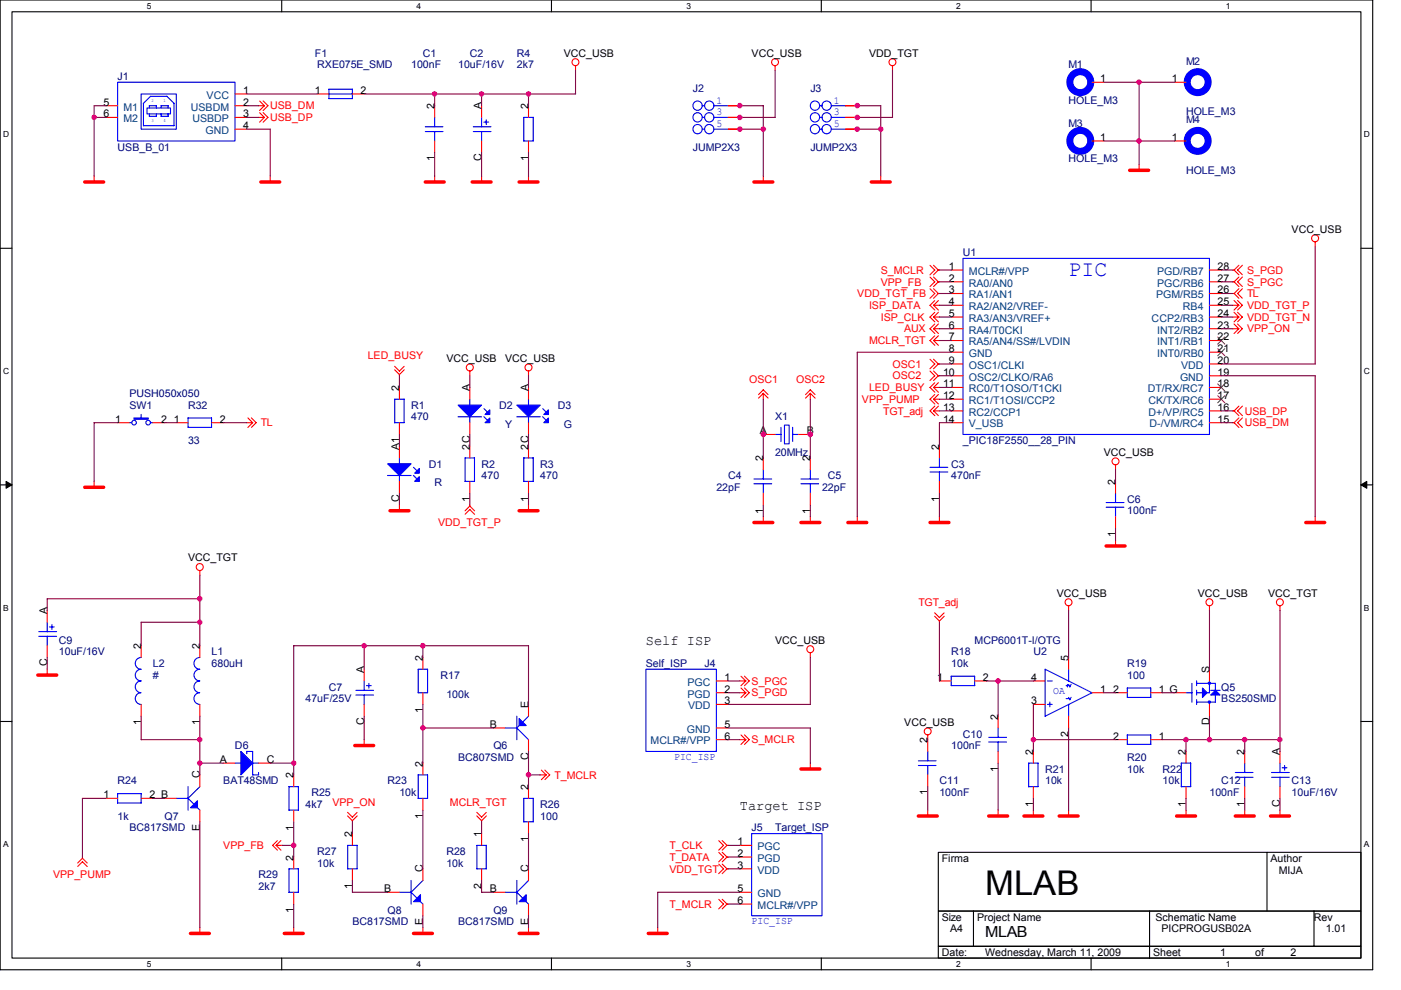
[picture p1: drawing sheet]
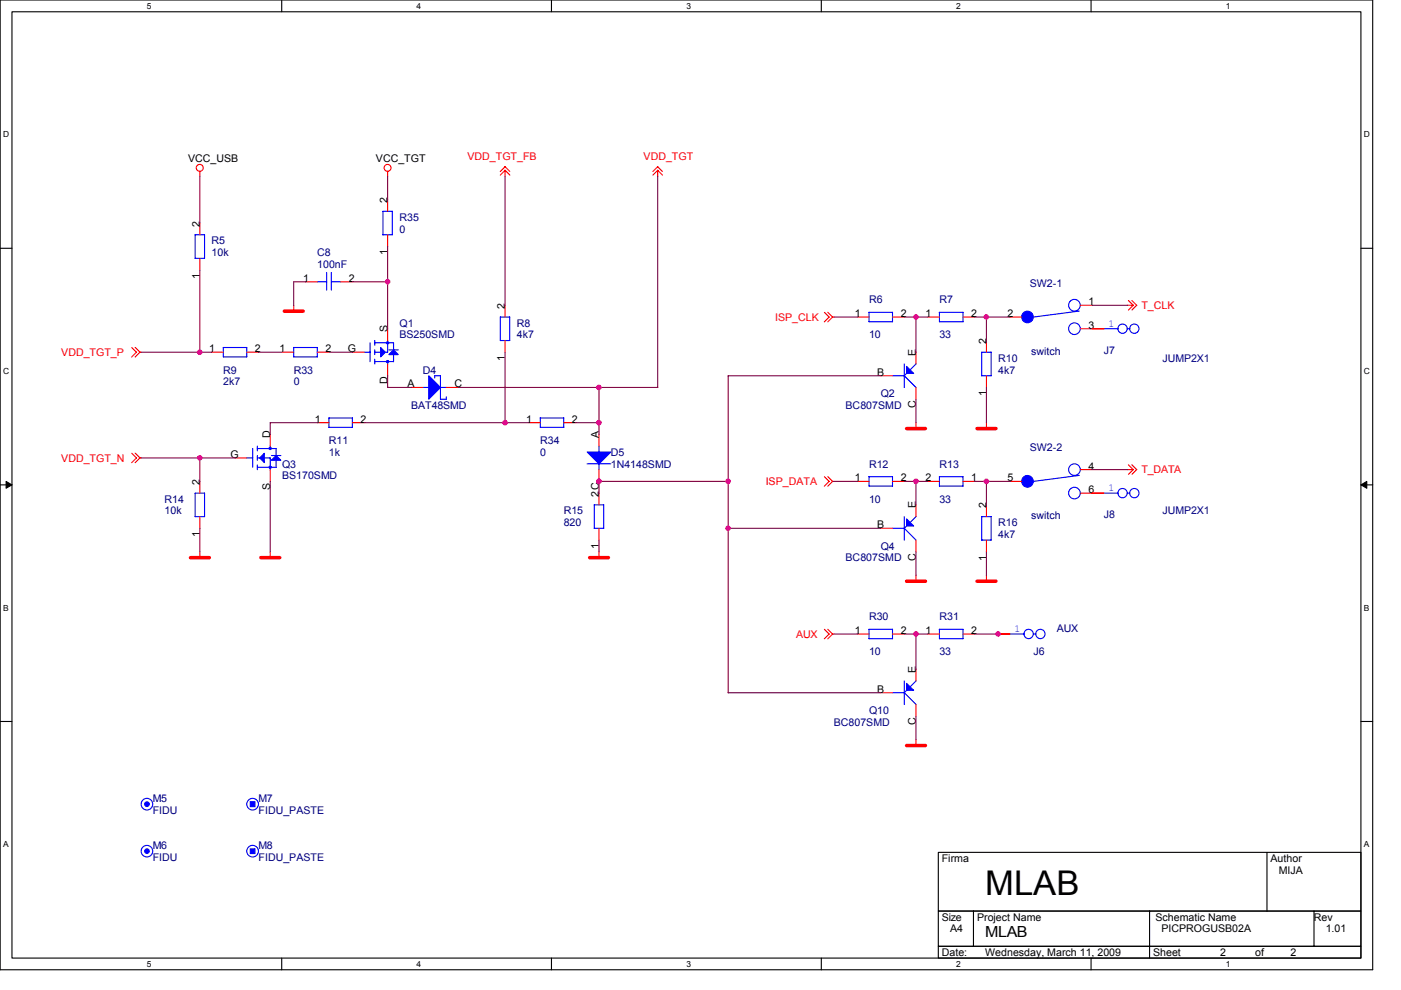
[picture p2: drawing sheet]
# OrCAD Capture schematic PICPROGUSB02A.DSN

## Sheets
1 PAGE2: size A4; title: MLAB; rev: 1.01; note: PICPROGUSB02A
2 PAGE1: size A4

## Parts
sheet PAGE1
C1  100nF  [C0805]
C2  10uF/16V  [ELYTB]
C3  470nF  [C0805]
C4  22pF  [C0805]
C5  22pF  [C0805]
C6  100nF  [C0805]
C7  47uF/25V  [ELYTC]
C9  10uF/16V  [ELYTB]
C10  100nF  [C0805]
C11  100nF  [C0805]
C12  100nF  [C0805]
C13  10uF/16V  [ELYTB]
D1  R  [LED3]
D2  Y  [LED3]
D3  G  [LED3]
D6  BAT48SMD  [MINIMELF]
F1  RXE075E_SMD  [F1812]
J1  USB_B_01  [USB_B_01]
J2  JUMP2X3  [JUMP2X3]
J3  JUMP2X3  [JUMP2X3]
J4  Self_ISP  [PIC_ISP]
J5  Target_ISP  [PIC_ISP]
L1  680uH  [L1210_MIJA]
L2  #  [LL100]
M1  HOLE_M3  [HOLE_M3]
M2  HOLE_M3  [HOLE_M3]
M3  HOLE_M3  [HOLE_M3]
M4  HOLE_M3  [HOLE_M3]
Q5  BS250SMD  [SOT23]
Q6  BC807SMD  [SOT23]
Q7  BC817SMD  [SOT23]
Q8  BC817SMD  [SOT23]
Q9  BC817SMD  [SOT23]
R1  470  [R0805]
R2  470  [R0805]
R3  470  [R0805]
R4  2k7  [R0805]
R17  100k  [R0805]
R18  10k  [R1206]
R19  100  [R0805]
R20  10k  [R0805]
R21  10k  [R0805]
R22  10k  [R0805]
R23  10k  [R0805]
R24  1k  [R0805]
R25  4k7  [R0805]
R26  100  [R0805]
R27  10k  [R0805]
R28  10k  [R0805]
R29  2k7  [R0805]
R32  33  [R0805]
SW1  PUSH050x050  [PUSH050x050]
U1  _PIC18F2550__28_PIN  [SO28_300]
U2  MCP6001T-I/OTG  [SOT23-5]
X1  20MHz  [XTAL050]
sheet PAGE2
C8  100nF  [C0805]
D4  BAT48SMD  [MINIMELF]
D5  1N4148SMD  [SOD87]
J6  AUX  [JUMP2X1]
J7  JUMP2X1  [JUMP2X1]
J8  JUMP2X1  [JUMP2X1]
M5  FIDU  [FIDU]
M6  FIDU  [FIDU]
M7  FIDU_PASTE  [FIDU_PASTE]
M8  FIDU_PASTE  [FIDU_PASTE]
Q1  BS250SMD  [SOT23]
Q2  BC807SMD  [SOT23]
Q3  BS170SMD  [SOT23]
Q4  BC807SMD  [SOT23]
Q10  BC807SMD  [SOT23]
R5  10k  [R0805]
R6  10  [R0805]
R7  33  [R0805]
R8  4k7  [R0805]
R9  2k7  [R0805]
R10  4k7  [R0805]
R11  1k  [R0805]
R12  10  [R0805]
R13  33  [R0805]
R14  10k  [R0805]
R15  820  [R0805]
R16  4k7  [R0805]
R30  10  [R0805]
R31  33  [R0805]
R33  0  [R1206]
R34  0  [R1206]
R35  0  [R1206]
SW2  switch  [SW-2XDPDT]  (sections -1,-2)

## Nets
GND: C1.1 C2.C C3.1 C4.1 C5.1 C6.1 C7.C C8.1 C9.C C10.1 C11.1 C12.1 C13.C D1.C J1.4(GND) J1.5(M1) J1.6(M2) J2.1 J2.2 J2.5 J2.6 J3.1 J3.2 J3.5 J3.6 J4.5(GND) J5.5(GND) M1.1(PIN) M2.1(PIN) M3.1(PIN) M4.1(PIN) Q2.C Q3.S Q4.C Q7.E Q8.E Q9.E Q10.C R3.1 R4.1 R10.1 R14.1 R15.1 R16.1 R21.1 R22.1 R29.1 SW1.1 U1.8(GND) U1.19(GND) U2.2(V-)
VCC_TGT: C9.A C12.2 C13.A L1.2 L2.2 Q5.D R20.1 R22.2 R35.2
VCC_USB: C1.2 C2.A C6.2 C11.2 D2.A D3.A F1.2 J2.3 J2.4 J4.3(VDD) Q5.S R4.2 R5.2 U1.20(VDD) U2.5(V+)
VDD_TGT: D4.C D5.A J3.3 J3.4 J5.3(VDD) R34.2
VDD_TGT_FB: R8.2 U1.3(RA1/AN1)
VDD_TGT_N: Q3.G R14.2 U1.24(CCP2/RB3)
VDD_TGT_P: R2.1 R5.1 R9.1 U1.25(RB4)
AUX: R30.1 U1.6(RA4/T0CKI)
ISP_CLK: R6.1 U1.5(RA3/AN3/VREF+)
ISP_DATA: R12.1 U1.4(RA2/AN2/VREF-)
LED_BUSY: R1.2 U1.11(RC0/T1OSO/T1CKI)
MCLR_TGT: R28.1 U1.7(RA5/AN4/SS#/LVDIN)
OSC1: C4.2 U1.9(OSC1/CLKI) X1.A
OSC2: C5.2 U1.10(OSC2/CLKO/RA6) X1.B
S_MCLR: J4.6(MCLR#/VPP) U1.1(MCLR#/VPP)
S_PGC: J4.1(PGC) U1.27(PGC/RB6)
S_PGD: J4.2(PGD) U1.28(PGD/RB7)
T_CLK: J5.1(PGC) SW2.1(4)
T_DATA: J5.2(PGD) SW2.4
T_MCLR: J5.6(MCLR#/VPP) Q6.C R26.2
TGT_adj: R18.1 U1.13(RC2/CCP1)
TL: R32.2 U1.26(PGM/RB5)
USB_DM: J1.2(USBDM) U1.15(D-/VM/RC4)
USB_DP: J1.3(USBDP) U1.16(D+/VP/RC5)
VPP_FB: R25.1 R29.2 U1.2(RA0/AN0)
VPP_ON: R27.2 U1.23(INT2/RB2)
VPP_PUMP: R24.1 U1.12(RC1/T1OSI/CCP2)
N00079: R20.2 R21.2 U2.3(IN+)
N00207: C10.2 R18.2 U2.4(IN-)
N01910: C3.2 U1.14(V_USB)
N02668: Q7.B R24.2
N02706: D6.A L1.1 L2.1 Q7.C
N03135: Q5.G R19.1
N03283: C7.A D6.C Q6.E R17.2 R25.2
N03711: Q6.B R17.1 R23.2
N03714: Q8.C R23.1
N03717: Q8.B R27.1
N03723: Q9.B R28.2
N03729: Q9.C R26.1
N04386: D4.A Q1.D
N04507: Q3.D R11.1
N04655: D5.C Q2.B Q4.B Q10.B R15.2
N05256: Q2.E R6.2 R7.1
N05259: R7.2 R10.2 SW2.2(5)
N05269: R13.1 R16.2 SW2.5
N05280: Q4.E R12.2 R13.2
N08029: D1.A R1.1
N10232: R19.2 U2.1(OUT)
N12312: Q10.E R30.2 R31.1
N12359: J6.1 J6.2 R31.2
N13276: D2.C R2.2
N13350: D3.C R3.2
N13690: R32.1 SW1.2
N33547: F1.1 J1.1(VCC)
N33894: Q1.G R33.2
N33897: R9.2 R33.1
N34520: R8.1 R11.2 R34.1
N34549: C8.2 Q1.S R35.1
N35722: J7.1 J7.2 SW2.3(6)
N35728: J8.1 J8.2 SW2.6

Not connected (* = marked no-connect by the designer): M5 DUMMY; M6 DUMMY; M7 DUMMY; M8 DUMMY; U1 17(CK/TX/RC6)* 18(DT/RX/RC7)* 21(INT0/RB0)* 22(INT1/RB1)*

## Notes on the sheets
sheet 2
- Self ISP
- Target ISP
